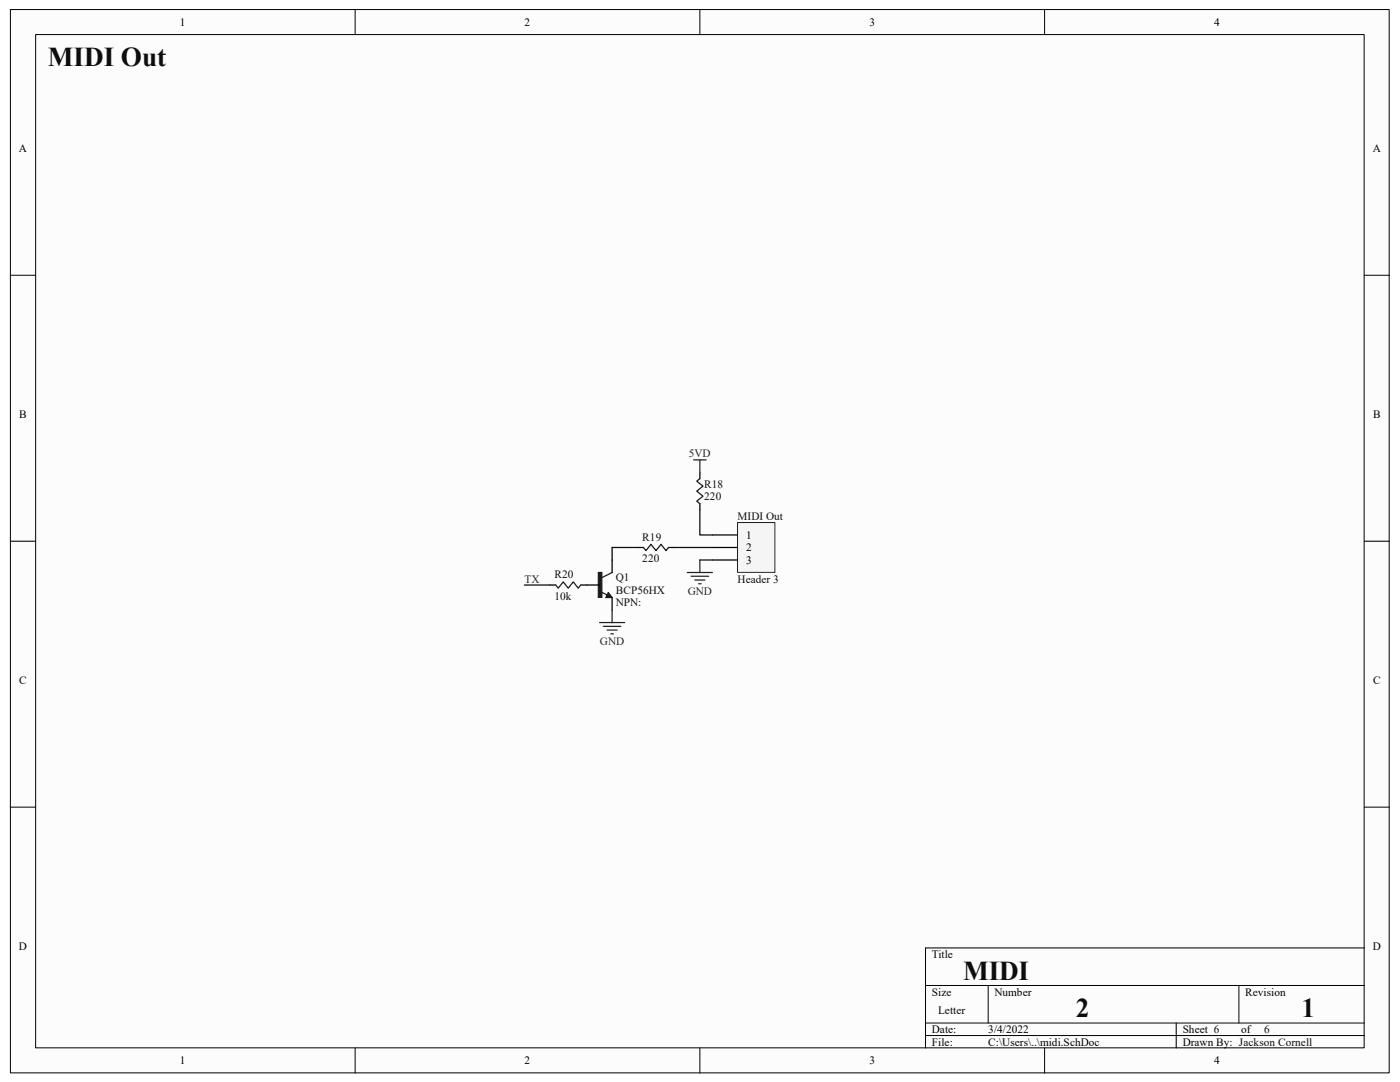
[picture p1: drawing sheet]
<svg xmlns="http://www.w3.org/2000/svg" width="279mm" height="216mm" viewBox="0 0 279 216" stroke-linecap="round" stroke-linejoin="round" font-family="sans-serif">
<path d="M2.1 1.9h275.1v212.2h-275.1z" fill="#fcfcfc"/>
<path d="M2.1 1.9h275.1v212.2h-275.1z" fill="none" stroke="#000" stroke-width=".2"/>
<path d="M7.2 6.9h265v202.2h-265z" fill="#fcfcfc"/>
<g fill="none" stroke="#000" stroke-width=".2">
<path d="M7.1 6.9h265.1v202.2h-265.1zM70.9 1.9v5M139.7 1.9v5M208.5 1.9v5M2.1 54.9h5M272.3 54.9h5M2.1 108h5M272.3 108h5M2.1 161.1h5M272.3 161.1h5M184.7 196.6h87.6M197.2 196.6v7.5"/>
<path d="M247.3 196.6v7.5M272.3 189.2h-87.6v19.9M70.9 209.1v5M139.7 209.1v5M184.7 204.1h87.6M184.7 206.6h87.6M208.5 209.1v5M234.7 204.1v5"/>
</g>
<path d="M147.2 104.3h7.4v9.9h-7.4z" fill="#f5f5f5"/>
<path d="M147.2 104.3h7.4v9.9h-7.4z" fill="none" stroke="#262626" stroke-width=".2"/>
<path d="M139.7 94.3v1.2M109.7 116.7h1.2M115.9 116.7h3.8M122.2 109.2v5M122.2 119.2v2.5M127.2 109.2h1.2M133.4 109.2h1.3M139.7 100.5v1.3M142.2 106.7h5M142.2 109.2h5M142.2 111.7h5" fill="none" stroke="#000" stroke-width=".25"/>
<path d="M138.4 91.8h2.5M139.7 91.8v2.5M137.2 114.2h5M137.9 115h3.5M138.7 115.7h2M139.4 116.5h.5M139.7 111.7v2.5M119.7 124.2h5M120.4 125h3.5M121.2 125.7h2M121.9 126.5h.5M122.2 121.7v2.5" fill="none" stroke="#262626" stroke-width=".25"/>
<path d="M139.7 95.5l-.7 .5 1.3 1-1.3 1 1.3 1-1.3 1 .7 .5M110.9 116.7l.5 .7 1-1.3 1 1.3 1-1.3 1 1.3 .5-.7M120 118.1l1.2 .6M121.4 118.2l.8 1h-1.3zM121.4 118.7l.1 .3h-.3l.2-.5 .5 .6h-.7M122.2 114.2l-2 1M128.4 109.2l.5 .7 1-1.3 1 1.3 1-1.3 1 1.3 .5-.7" fill="none" stroke="#1c1c1c" stroke-width=".25"/>
<path d="M119.4 114.2h.7v5h-.7z" fill-rule="evenodd" fill="#1c1c1c" stroke="#1c1c1c" stroke-width=".25"/>
<path d="M104.6 116.7h5.1M122.2 109.2h5M134.7 109.2h7.5M139.7 101.8v4.9h2.5M139.7 111.7h2.5" fill="none" stroke="#0e0e0e" stroke-width=".25"/>
<g font-size="5.4" fill="#0e0e0e">
<text x="9.6" y="13.2">MIDI Out</text>
<text x="192.2" y="195.5">MIDI</text>
<text x="214.7" y="202.9">2</text>
<text x="259.8" y="202.9">1</text>
</g>
<g font-size="2.2">
<text x="35.9" y="5.1">1</text>
<text x="104.7" y="5.1">2</text>
<text x="173.5" y="5.1">3</text>
<text x="242.3" y="5.1">4</text>
<text x="3.8" y="30.4">A</text>
<text x="273.9" y="30.4">A</text>
<text x="3.8" y="83.5">B</text>
<text x="274" y="83.5">B</text>
<text x="148.9" y="107.5">1</text>
<text x="148.9" y="110">2</text>
<text x="148.9" y="112.5">3</text>
<text x="3.8" y="136.5">C</text>
<text x="274" y="136.5">C</text>
<text x="3.8" y="189.6">D</text>
<text x="186" y="191.2">Title</text>
<text x="273.9" y="189.6">D</text>
<text x="186" y="198.7">Size</text>
<text x="187.2" y="202.4">Letter</text>
<text x="198.5" y="198.7">Number</text>
<text x="248.5" y="198.7">Revision</text>
<text x="186" y="206.2">Date:</text>
<text x="186" y="208.7">File:</text>
<text x="197.2" y="206.2">3/4/2022</text>
<text x="197.2" y="208.7">C:\Users\..\midi.SchDoc</text>
<text x="236" y="206.2">Sheet 6</text>
<text x="236" y="208.7">Drawn By: Jackson Cornell</text>
<text x="247.7" y="206.2">of</text>
<text x="35.9" y="212.4">1</text>
<text x="104.7" y="212.4">2</text>
<text x="173.5" y="212.4">3</text>
<text x="242.3" y="212.4">4</text>
</g>
<g font-size="2.2" fill="#262626">
<text x="137.5" y="91.3">5VD</text>
<text x="104.6" y="116.2">TX</text>
<text x="137.2" y="118.7">GND</text>
<text x="119.7" y="128.7">GND</text>
</g>
<g font-size="2.2" fill="#0e0e0e">
<text x="140.5" y="99.8">220</text>
<text x="140.5" y="97.3">R18</text>
<text x="128.2" y="107.9">R19</text>
<text x="147.2" y="103.8">MIDI Out</text>
<text x="128.2" y="112.1">220</text>
<text x="110.7" y="119.6">10k</text>
<text x="110.7" y="115.4">R20</text>
<text x="122.9" y="116">Q1</text>
<text x="122.9" y="118.5">BCP56HX</text>
<text x="147.2" y="116.2">Header 3</text>
<text x="122.9" y="121">NPN:</text>
<text x="252.3" y="206.2">6</text>
</g>
</svg>
